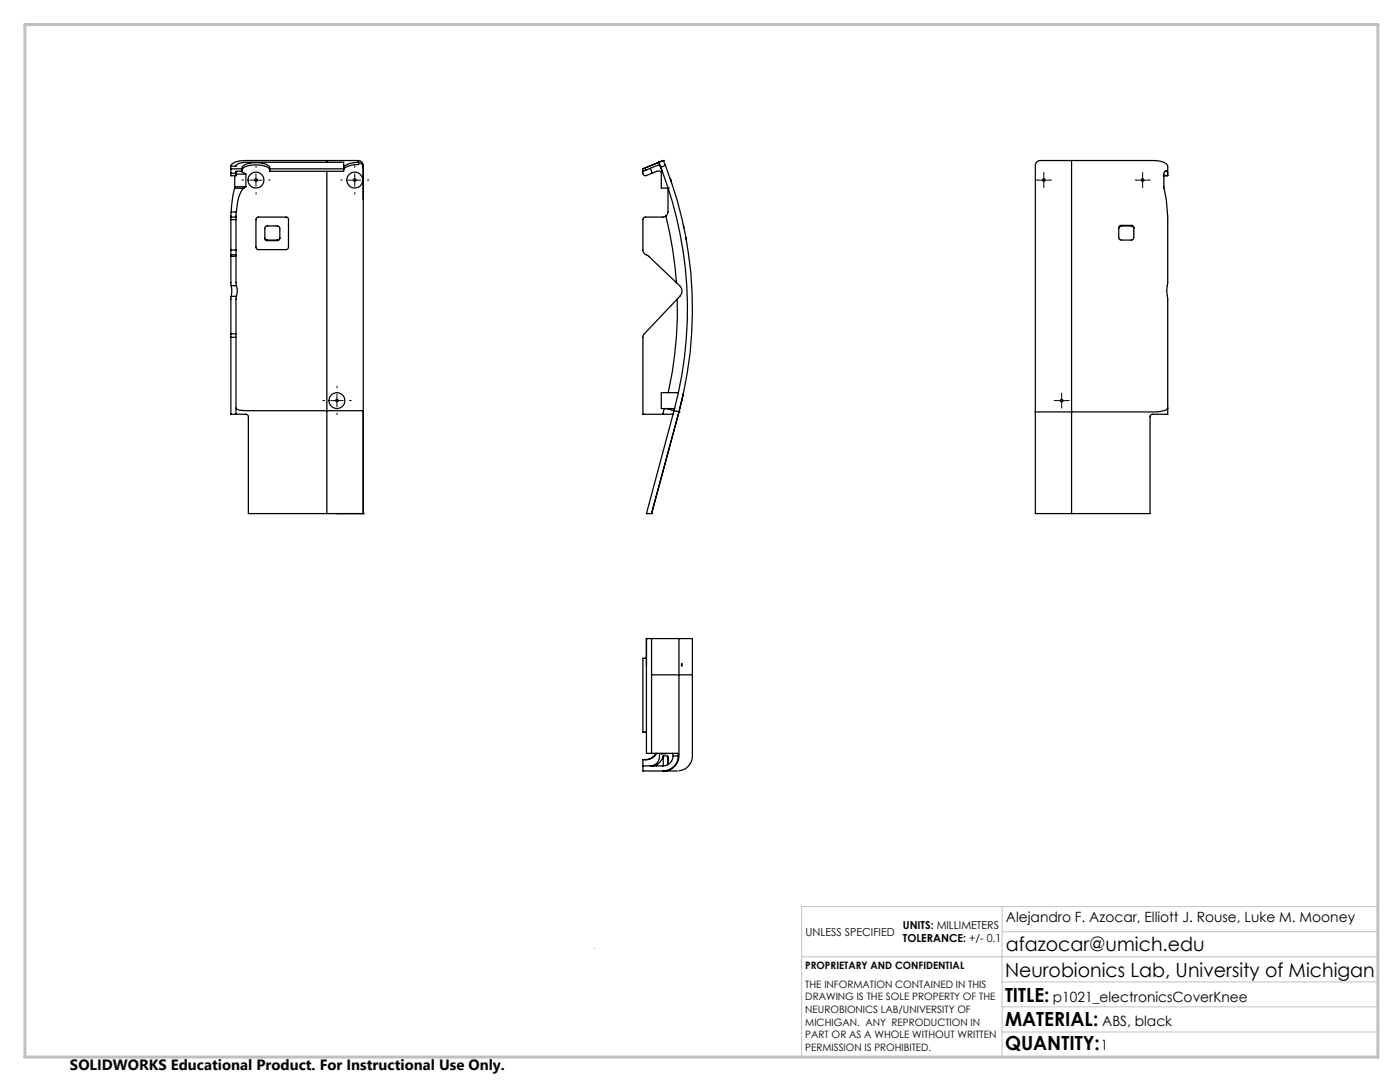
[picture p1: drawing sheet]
<svg xmlns="http://www.w3.org/2000/svg" width="279mm" height="216mm" viewBox="0 0 279 216" stroke-linecap="round" stroke-linejoin="round" font-family="sans-serif">
<g fill="none" stroke="#000" stroke-width=".2" stroke-dasharray="15.2 1.3 1.3 1.3">
<path d="M48.6 35.9h-.3M51.1 33.4v-.3M51.1 38.4v.4M53.6 35.9h.3M68.3 35.9h-.3M70.8 33.4v-.3M70.8 38.4v.4M73.3 35.9h.4M207.1 35.9h-.3M208.3 34.7v-.3M208.3 37.2v.2M209.6 35.9h.2"/>
<path d="M226.8 35.9h-.3M228 34.7v-.3M228 37.2v.2M229.3 35.9h.2M64.8 79.9h-.4M67.3 77.4v-.3M69.8 79.9h.3M210.6 79.9h-.2M211.9 78.7v-.3M213.1 79.9h.3M67.3 82.4v.4M211.9 81.2v.2"/>
</g>
<path d="M49.8 35.9h2.5M51.1 34.7v2.5M69.5 35.9h2.5M70.8 34.7v2.5M207.1 35.9h2.4M208.3 34.7v2.5M226.8 35.9h2.5M228 34.7v2.5M66 79.9h2.5M67.2 78.7v2.5M210.6 79.9h2.5M211.9 78.7v2.5" fill="none" stroke="#000" stroke-width=".2"/>
<path d="M118.6 189.2v.1M160 190.9h115M200 185.9h75M200 180.9v30M200 195.9h75M275 180.9h-115v30M200 205.9h75M200 200.9h75" fill="none" stroke="#c0c0c0" stroke-width=".2"/>
<path d="M5 4.9h270v206h-270z" fill="none" stroke="#c0c0c0" stroke-width=".6"/>
<g fill="none" stroke="#000" stroke-width=".25">
<path d="M46.1 34.6v.5h1v-.5M46.1 33.7h2.2M46.1 33.2v1.4M46.1 34.6h1M46.8 37.6l-.4 2.3-.3 2.4M46.8 37.6h1.8M46.8 37.3v.3M46.8 35.1v2.2M46.8 37.3h2.3M47.1 34.7h2M47.3 34.2l-.2 .3M48 34.2l1.1 .5"/>
<path d="M48.3 33.9a1.63 1.63 0 0 1 1.7-.9 5 5 0 0 1 3.7 .6l.1 .3M48.6 37.6l-.7 1a11.4 11.4 0 0 0-.7 3.7M49.1 37.3l-.5 .3M49.1 34.7v2.6M53.8 33.7h14.8M65.2 32.4h-13.3a11.1 11.1 0 0 0-4.4 .3l-.4 .5h-1M65.2 32.4h3.4v1.8h-14.8a1.22 1.22 0 0 0-1.2-1.6 5.1 5.1 0 0 0-4.2 .6l-.1 1h-1.2v.4M65.2 32l-17.5 .1a1.91 1.91 0 0 0-1.6 1.1M65.2 34.2v47.8M65.2 32v.4M65.2 32h6.2M71.4 32v.4"/>
<path d="M71.4 32.4a3.5 3.5 0 0 0-2.8 1v.1M71.4 32a1.01 1.01 0 0 1 1.1 1M71.4 32.4h.2M71.6 32.4v.4a3.8 3.8 0 0 0-2.9 .9l-.1 .3M71.6 32.4h.1a1.07 1.07 0 0 1 .8 1M72.5 33.4v48.6M72.5 33v.4M72.5 33v6.9M128.9 34l2.7-1.2 .6 1.6h-.2v3.1h1.4M128.9 34l-.6 .2M129.8 33.6l.4 .9M131.4 32.4l.5 1"/>
<path d="M131.4 32.4l-2.7 1.1 .2 .5M131.5 32.4l-3.2 1.3v.9a.51 .51 0 0 0 .7 .4l1.2-.5M131.9 33.4a77.8 77.8 0 0 1 2.6 48.6M132.1 34.4l-.3-.2a1.3 1.3 0 0 0-1.2 .2l-.4 .1M132.4 32l-.9 .4M132.4 32l-1 .4M132.4 32l.4 1M132.4 32h.1M132.8 33l-.9 .4M132.8 33a78.9 78.9 0 0 1 2.7 49.2M133.3 37.6v4.7l-.1 .4-.3 .4M133.4 37.5h.1"/>
<path d="M133.8 35.7l.1 .5zM133.8 35.9l.1 .1M213.9 32v50.2M213.9 32l17.5 .1a1.91 1.91 0 0 1 1.6 1.1v1.3M213.9 32h-6.2a1.01 1.01 0 0 0-1.1 1v49.2M232.3 35h.7M232.5 34.2h.4M232.9 34.2l-.2-.1a.55 .55 0 0 0-.4 .6 14.2 14.2 0 0 0 .5 5.2l.2 3.2v13.3l-.1 1.3 .1 2v21.7M232.9 34.2l.1 .3M233 34.5v.6h-.7M46.1 43.3v.5M46.1 49.9v.9"/>
<path d="M46.1 50.8v.4M46.1 43.3h1M46.1 43.8v6.1M46.1 51.2v5.8M46.1 43.8h1M46.1 49.9h1M46.1 50.8h1M46.1 51.2h1M46.1 42.3v1M46.1 57l.1 .7-.1 1.4M46.1 59.1v7.5M46.1 59.1h1.1"/>
<path d="M46.1 57h1.1M46.1 42.3h1.1M47.1 43.3v.5M47.1 49.9v.9M47.1 50.8v.4M47.1 43.8v6.1M47.1 51.2l.1 5.8M47.2 57l.1 .7-.1 1.4M47.2 42.3l-.1 1M47.2 59.1l-.1 7.5M51.2 43.5l.3-.2 5.9 .1 .2 .3v5.6l-.1 .3-.4 .2h-5.5l-.3-.1-.2-.3v-5.6zM52.8 47.4l.2 .3 .3 .2"/>
<path d="M53.3 48l-.2-.1-.3-.3 .1-2.3 .3-.2h2.1a.49 .49 0 0 1 .5 .5v1.9a.49 .49 0 0 1-.5 .5M53.3 47.9h2M53.3 48h2M53.3 47.9v.1M55.3 47.9v.1M55.8 47.4l-.2 .4-.3 .1M132.9 43.1a79.1 79.1 0 0 1 2.1 13.3M132.9 43.1l-.6 .2h-3.6l-.3 .2-.1 6.4a2.01 2.01 0 0 0 1.2 1.3l5.5 5.2M135 56.4a1.83 1.83 0 0 1 1.1 1.6 1.83 1.83 0 0 1-1 1.7M135.1 59.7l-6.6 7-.2 .4v15.6h4M135.1 59.7a76.3 76.3 0 0 1-1.7 18.7M136.4 45l.1 .4"/>
<path d="M136.9 47.4l.1 .5M223.8 45l-.4 .2-.1 .2v2.3l.5 .2h2.1l.3-.2 .1-.3v-2.1l-.3-.3h-.2M223.8 45.1l-.4 .1-.1 .4M223.8 45.1h2M223.8 45h2M223.8 45v.1M225.8 45.1l.3 .1 .2 .4M225.8 45v.1M46.1 66.6v.7M46.1 67.3v15.4h1M46.1 67.3h1M46.1 66.6h1"/>
<path d="M47.1 66.6v.7M47.1 67.3v15.4M135.4 78.4h-3.4v3.1h2.7M136.1 79.9v-.2v.3M136.1 79.9l-.6 2.3M136.4 78.5l-.3 1.4M47.1 81.4v.1a5.7 5.7 0 0 0 3.4 .5h14.7M47.1 82.7h2l.3 .1 .2 .2v19.5h15.6M65.2 82v20.5M65.2 82h7.3M72.5 82v20.5M132.3 82.7h2"/>
<path d="M132.6 81.5l-.3 1.2M132.9 81.5l1.6 .5M134.5 82l1 .2M134.5 82l-5.5 20.5M135.5 82.2h.1M135.5 82.2l-5.5 20.3M206.6 82.2v20.3h7.3M206.6 82.2h7.3M213.9 82.2v20.3M233 81.4a2.52 2.52 0 0 1-2.2 .8h-16.9M233 81.4v1.3h-3.1l-.4 .4v19.4h-15.6M65.2 102.5h7.3"/>
<path d="M72.5 102.5h.1M129 102.5h.1M129 102.5h1M130 102.5h.1M129 127.4v22.9h6.2l.2 .5M129 127.4h.1M129 131.3h-.7v14.8h.7M129 127.4h6.5M130 134.7v15.6M130 127.4v7.3M130 134.7h5.5M135.5 134.7v15.6a3.1 3.1 0 0 1-2.9 3.5"/>
<path d="M135.5 127.4h2.7v7.3M135.5 134.7h2.7M135.5 127.4v7.3M136.1 132.4v.5zM138.2 134.7v15.3a3.1 3.1 0 0 1-2.7 3.8M130.9 150.3l-.5 .6-.6 .4-1 .3M131.1 152.6l-.9 .2M131.1 150.3a2.59 2.59 0 0 1-2.8 1.3v2.2h4.3M131.1 152.6v.2M131.6 150.3a2 2 0 0 1-1.8 2.5M132 150.3v.1h.8M132.4 150.8v.1a2.62 2.62 0 0 1-1.3 1.7"/>
<path d="M132.4 150.8h.8M132.4 150.8v2M132.6 153.8h2.6M133 150.3l-.2 .1M133.2 150.8l.1 1.7M133.2 150.8v1.8M134.2 150.3l.1 .5M134.3 150.8a2.03 2.03 0 0 1-2 2h-4M134.3 150.8h1.1M135.4 150.8a3.1 3.1 0 0 1-3.1 3"/>
<circle cx="51.1" cy="35.9" r=".25"/>
<circle cx="51.1" cy="35.9" r="1.59"/>
<circle cx="70.8" cy="35.9" r=".25"/>
<circle cx="70.8" cy="35.9" r="1.59"/>
<circle cx="208.3" cy="35.9" r=".25"/>
<circle cx="228" cy="35.9" r=".25"/>
<circle cx="67.2" cy="79.9" r=".25"/>
<circle cx="67.2" cy="79.9" r="1.58"/>
<circle cx="211.9" cy="79.9" r=".25"/>
</g>
<g font-size="3.9">
<text x="200.7" y="189.8">afazocar@umich.edu</text>
<text x="200.6" y="194.9">Neurobionics Lab, University of Michigan</text>
<text x="200.6" y="199.8">TITLE:</text>
<text x="200.6" y="209.5">QUANTITY:</text>
<text x="200.6" y="204.6">MATERIAL:</text>
</g>
<text font-size="3" x="14" y="213.5">SOLIDWORKS Educational Product. For Instructional Use Only.</text>
<g font-size="2.8">
<text x="200.7" y="183.9">Alejandro F. Azocar, Elliott J. Rouse, Luke M. Mooney</text>
<text x="210.1" y="199.8">p1021_electronicsCoverKnee</text>
<text x="219.7" y="209.5">1</text>
<text x="220" y="204.6">ABS, black</text>
</g>
<g font-size="2.2">
<text x="180.2" y="185.3">UNITS: MILLIMETERS</text>
<text x="160.8" y="186.8">UNLESS SPECIFIED</text>
<text x="180.2" y="188">TOLERANCE: +/- 0.1</text>
</g>
<g font-size="2">
<text x="160.7" y="193.4">PROPRIETARY AND CONFIDENTIAL</text>
<text x="160.7" y="197.1">THE INFORMATION CONTAINED IN THIS</text>
<text x="160.7" y="199.6">DRAWING IS THE SOLE PROPERTY OF THE</text>
<text x="160.7" y="202.1">NEUROBIONICS LAB/UNIVERSITY OF</text>
<text x="160.7" y="204.6">MICHIGAN. ANY REPRODUCTION IN</text>
<text x="160.7" y="207.2">PART OR AS A WHOLE WITHOUT WRITTEN</text>
<text x="160.7" y="209.7">PERMISSION IS PROHIBITED.</text>
</g>
</svg>
